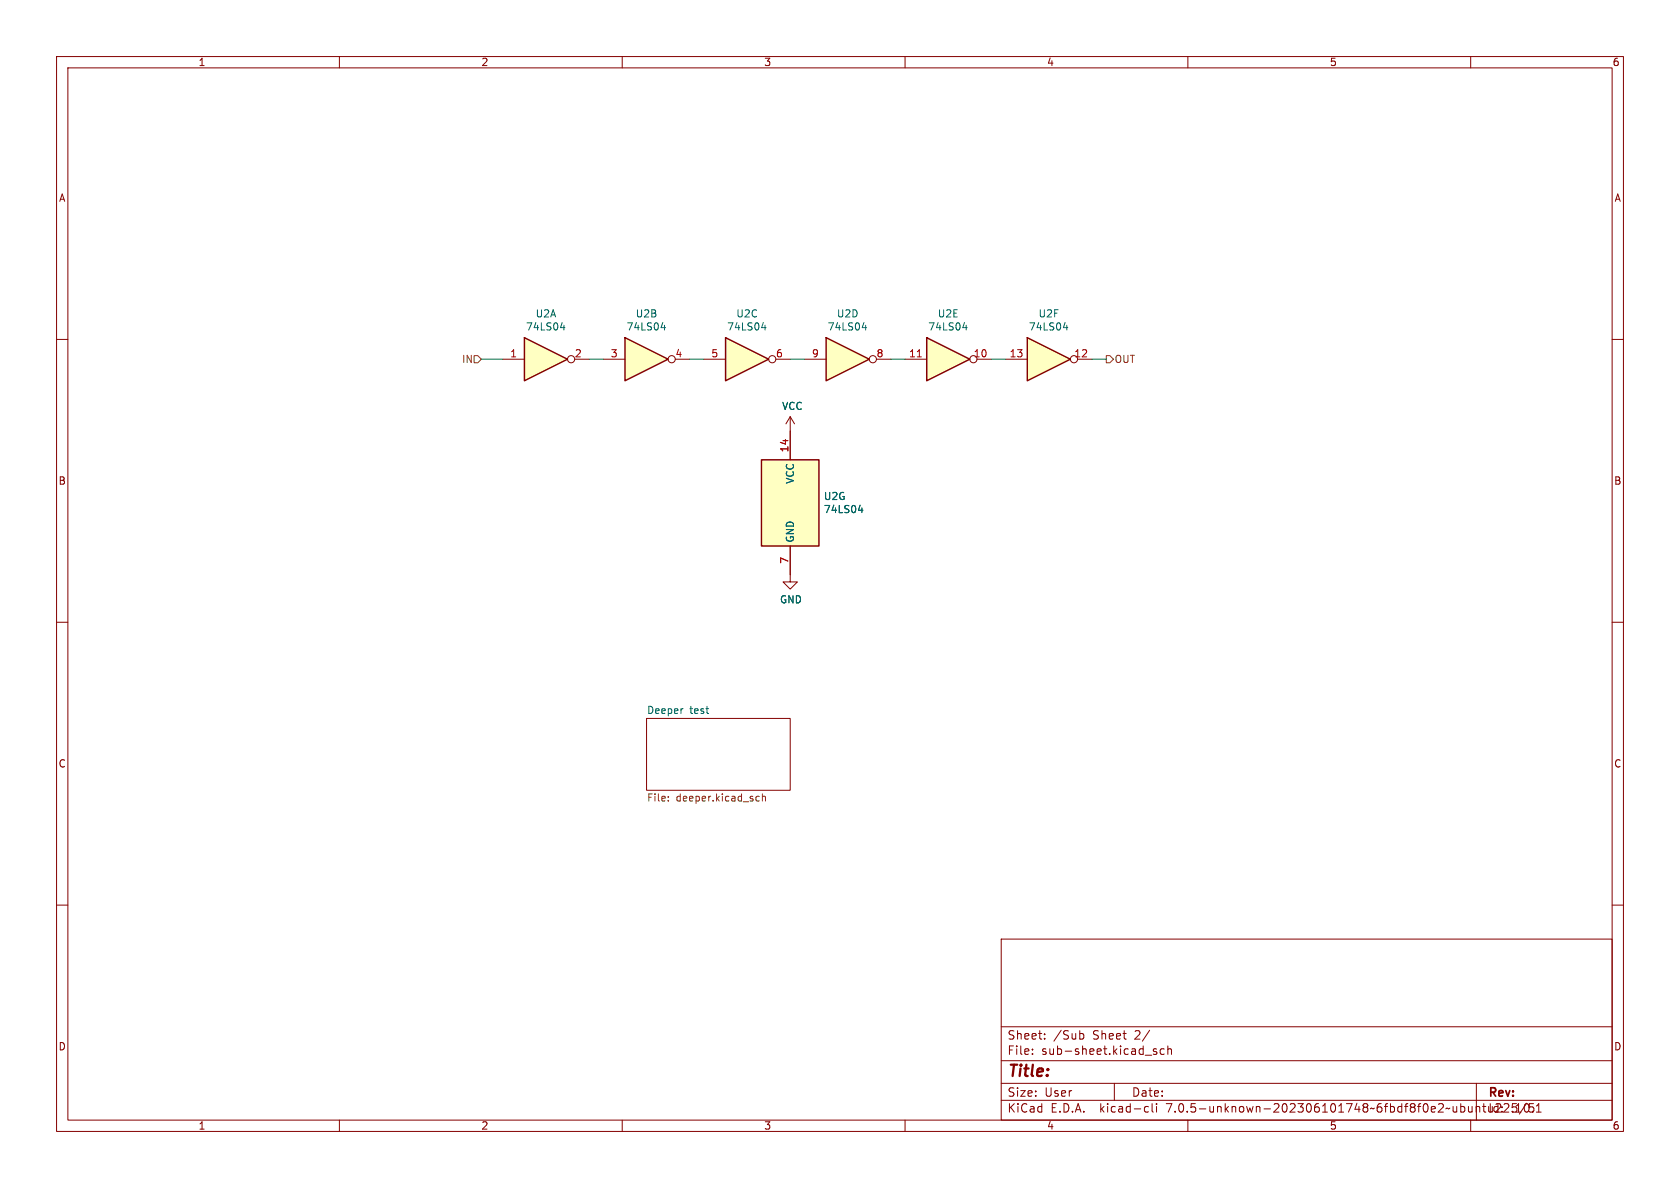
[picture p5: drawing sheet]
<svg xmlns="http://www.w3.org/2000/svg" width="297mm" height="210mm" viewBox="0 0 297 210" stroke-linecap="round" stroke-linejoin="round" font-family="sans-serif">
<g fill="none" stroke="#840000" stroke-width=".18">
<path d="M10 10h277v190h-277zM12 12h273v186h-273zM60 10v2M110 10v2M160 10v2M210 10v2M260 10v2M10 60h2M285 60h2M139.7 73.7l-.8 1.2M139.7 73.7v7.6M139.7 73.7l.8 1.2"/>
<path d="M139.7 96.5v6.4h1.3l-1.3 1.2-1.3-1.2h1.3M10 110h2M285 110h2M114.3 127h25.4v12.7h-25.4zM10 160h2M285 160h2M177 166h108v32h-108zM60 198v2M110 198v2M160 198v2M177 194.5h108M177 191.5h108"/>
<path d="M177 187.5h108M177 181.5h108M182.5 186.3v.1M182.5 185.5v.1M184.7 183.6v.1M184.7 182.8v.1M191 182.7l.5 .1 .1 .2-.1 .6-.5 .1M197 191.5v3M202.6 195.6l.4 .1M203 196.5l-.4 .1M203.7 195.1v1.3l.2 .2M204.5 195.1v.1"/>
<path d="M204.5 195.6v1M204.5 185.5l-.4-.1-.2 .2 .1 .2 .5 .2v.3h-.6M205.8 185.5l-.4-.1-.3 .3v.4l.1 .2h.6M206.5 185.5l.2-.1 .3 .1 .1 .9M206.5 184.9v1.5M210 198v2M260 198v2M261 195.7l.2-.1 .3 .1 .1 .9M261 195.6v1M261 191.5v6.5M262.1 195.6h.6M262.3 195.1v1.3l.2 .2"/>
<path d="M266.5 195.1l-.6 .1M266.7 195.7l-.9 .9h.9M270.4 195.1h.7M270.5 195.7l.6 .1 .1 .5-.2 .2M271 196.5h.1M271 196.5v.1M271 196.5l-.5 .1M271.6 196.6h.9M271.6 195.5l.4-.4v1.5"/>
</g>
<path d="M114.3 127h25.4v12.7h-25.4z" fill="#fff" stroke="#fff" stroke-width=".18"/>
<path d="M151.8 90.2h.7M152.4 89.8v.8M120.6 125.3h.2" fill="none" stroke="#006464" stroke-width=".18"/>
<path d="M118.1 141.5v.1M118.1 140.8v.1M133.9 140.8h.3M134.2 141.5l-.3 .1M134.8 140.9l.2-.1h.3v.8M134.8 140.3v1.3" fill="none" stroke="#725600" stroke-width=".18"/>
<path d="M134.6 81.3h10.2v15.2h-10.2z" fill="#ffffc2" stroke="#ffffc2" stroke-width=".18"/>
<path d="M134.6 81.3h10.2v15.2h-10.2z" fill="none" stroke="#840000" stroke-width=".25"/>
<path d="M92.7 59.7l7.6 3.8-7.6 3.8z" fill="#ffffc2"/>
<path d="M92.7 59.7l7.6 3.8-7.6 3.8z" fill="none" stroke="#840000" stroke-width=".25"/>
<g fill="none" stroke="#840000" stroke-width=".18">
<path d="M88.9 63.5h3.8M101.6 63.5h2.5"/>
<circle cx="101" cy="63.5" r=".63"/>
</g>
<path d="M99.1 57.9h.8M99.7 57.5v.8" fill="none" stroke="#006464" stroke-width=".18"/>
<path d="M110.5 59.7l7.6 3.8-7.6 3.8z" fill="#ffffc2"/>
<path d="M110.5 59.7l7.6 3.8-7.6 3.8z" fill="none" stroke="#840000" stroke-width=".25"/>
<g fill="none" stroke="#840000" stroke-width=".18">
<path d="M106.7 63.5h3.8M119.4 63.5h2.5"/>
<circle cx="118.7" cy="63.5" r=".63"/>
</g>
<path d="M116.9 57.9h.8M117.5 57.5v.8" fill="none" stroke="#006464" stroke-width=".18"/>
<path d="M128.3 59.7l7.6 3.8-7.6 3.8z" fill="#ffffc2"/>
<path d="M128.3 59.7l7.6 3.8-7.6 3.8z" fill="none" stroke="#840000" stroke-width=".25"/>
<g fill="none" stroke="#840000" stroke-width=".18">
<path d="M124.5 63.5h3.8M137.2 63.5h2.5"/>
<circle cx="136.5" cy="63.5" r=".63"/>
</g>
<path d="M134.7 57.9h.7M135.3 57.5v.8" fill="none" stroke="#006464" stroke-width=".18"/>
<path d="M181.6 59.7l7.6 3.8-7.6 3.8z" fill="#ffffc2"/>
<path d="M181.6 59.7l7.6 3.8-7.6 3.8z" fill="none" stroke="#840000" stroke-width=".25"/>
<g fill="none" stroke="#840000" stroke-width=".18">
<path d="M177.8 63.5h3.8M190.5 63.5h2.5"/>
<circle cx="189.9" cy="63.5" r=".63"/>
</g>
<path d="M188 57.9h.8M188.6 57.5v.8" fill="none" stroke="#006464" stroke-width=".18"/>
<path d="M163.8 59.7l7.6 3.8-7.6 3.8z" fill="#ffffc2"/>
<path d="M163.8 59.7l7.6 3.8-7.6 3.8z" fill="none" stroke="#840000" stroke-width=".25"/>
<g fill="none" stroke="#840000" stroke-width=".18">
<path d="M160 63.5h3.8M172.7 63.5h2.6"/>
<circle cx="172.1" cy="63.5" r=".63"/>
</g>
<path d="M162.2 63.1h.7" fill="none" stroke="#a90000" stroke-width=".18"/>
<path d="M170.2 57.9h.8M170.8 57.5v.8" fill="none" stroke="#006464" stroke-width=".18"/>
<path d="M146 59.7l7.7 3.8-7.7 3.8z" fill="#ffffc2"/>
<path d="M146 59.7l7.7 3.8-7.7 3.8z" fill="none" stroke="#840000" stroke-width=".25"/>
<g fill="none" stroke="#840000" stroke-width=".18">
<path d="M139.7 76.2v5.1M142.2 63.5h3.8M154.9 63.5h2.6M139.7 96.5v5.1"/>
<circle cx="154.3" cy="63.5" r=".63"/>
</g>
<path d="M152.4 57.9h.8M153 57.5v.8M151.8 90.2h.7M152.4 89.8v.8" fill="none" stroke="#006464" stroke-width=".18"/>
<path d="M83.8 62.9h.7l.6 .6-.6 .6h-.7zM195.6 62.9h.6l.6 .6-.6 .6h-.6z" fill="none" stroke="#725600" stroke-width=".18"/>
<path d="M85.1 63.5h3.8M104.1 63.5h2.6M121.9 63.5h2.6M139.7 63.5h2.5M157.5 63.5h2.5M175.3 63.5h2.5M193 63.5h2.6" fill="none" stroke="#009600" stroke-width=".18"/>
<text font-size="2.8" fill="#840000" x="178" y="190.9">Title:</text>
<g font-size="2.1" fill="#840000">
<text x="178" y="184">Sheet:</text>
<text x="186.2" y="184">/Sub</text>
<text x="193.2" y="184">Sheet</text>
<text x="200.8" y="184">2/</text>
<text x="178" y="186.7">File:</text>
<text x="184.1" y="186.7">sub-sheet.kicad_sch</text>
<text x="178" y="196.9">KiCad</text>
<text x="178" y="194.1">Size:</text>
<text x="184.7" y="194.1">User</text>
<text x="185.7" y="196.9">E.D.A.</text>
<text x="194.6" y="196.9">kicad-cli</text>
<text x="200" y="194.1">Date:</text>
<text x="206.5" y="196.9">7.0.5-unknown-202306101748~6fbdf8f0e2~ubuntu22.10.1</text>
<text x="263" y="194.3">Rev:</text>
<text x="263" y="196.9">Id:</text>
<text x="267.1" y="196.9">5/5</text>
</g>
<g font-size="1.8" fill="#840000">
<text x="35" y="11.9">1</text>
<text x="85" y="11.9">2</text>
<text x="135" y="11.9">3</text>
<text x="185" y="11.9">4</text>
<text x="235" y="11.9">5</text>
<text x="285" y="11.9">6</text>
<text x="10.3" y="35.9">A</text>
<text x="285.3" y="35.9">A</text>
<text x="10.3" y="85.9">B</text>
<text x="285.3" y="85.9">B</text>
<text x="10.3" y="135.9">C</text>
<text x="285.3" y="135.9">C</text>
<text x="10.3" y="185.9">D</text>
<text x="285.3" y="185.9">D</text>
<text x="35" y="199.9">1</text>
<text x="85" y="199.9">2</text>
<text x="135" y="199.9">3</text>
<text x="185" y="199.9">4</text>
<text x="235" y="199.9">5</text>
<text x="285" y="199.9">6</text>
</g>
<g font-size="1.8" fill="#006464">
<text x="92.9" y="58.6">74LS04</text>
<text x="94.6" y="56.3">U2A</text>
<text x="110.7" y="58.6">74LS04</text>
<text x="112.3" y="56.3">U2B</text>
<text x="128.4" y="58.6">74LS04</text>
<text x="130.1" y="56.3">U2C</text>
<text x="146.2" y="58.6">74LS04</text>
<text x="147.9" y="56.3">U2D</text>
<text x="164" y="58.6">74LS04</text>
<text x="165.7" y="56.3">U2E</text>
<text x="181.8" y="58.6">74LS04</text>
<text x="183.5" y="56.3">U2F</text>
<text x="138.2" y="72.7">VCC</text>
<text x="140.6" y="85.6" transform="rotate(-90 140.6 85.6)">VCC</text>
<text x="145.6" y="88.6">U2G</text>
<text x="145.6" y="90.9">74LS04</text>
<text x="140.6" y="96" transform="rotate(-90 140.6 96)">GND</text>
<text x="137.8" y="106.9">GND</text>
<text x="114.3" y="126.3">Deeper</text>
<text x="121.9" y="126.3">test</text>
</g>
<g font-size="1.8" fill="#725600">
<text x="81.6" y="64.4">IN</text>
<text x="197" y="64.4">OUT</text>
<text x="114.3" y="142">File:</text>
<text x="119.5" y="142">deeper.kicad_sch</text>
</g>
<g font-size="1.8" fill="#a90000">
<text x="90.1" y="63.2">1</text>
<text x="101.5" y="63.2">2</text>
<text x="107.9" y="63.2">3</text>
<text x="119.3" y="63.2">4</text>
<text x="125.7" y="63.2">5</text>
<text x="137.1" y="63.2">6</text>
<text x="143.4" y="63.2">9</text>
<text x="154.9" y="63.2">8</text>
<text x="160.6" y="63.2">11</text>
<text x="172" y="63.2">10</text>
<text x="178.4" y="63.2">13</text>
<text x="189.8" y="63.2">12</text>
<text x="139.4" y="80.1" transform="rotate(-90 139.4 80.1)">14</text>
<text x="139.4" y="99.8" transform="rotate(-90 139.4 99.8)">7</text>
</g>
</svg>
